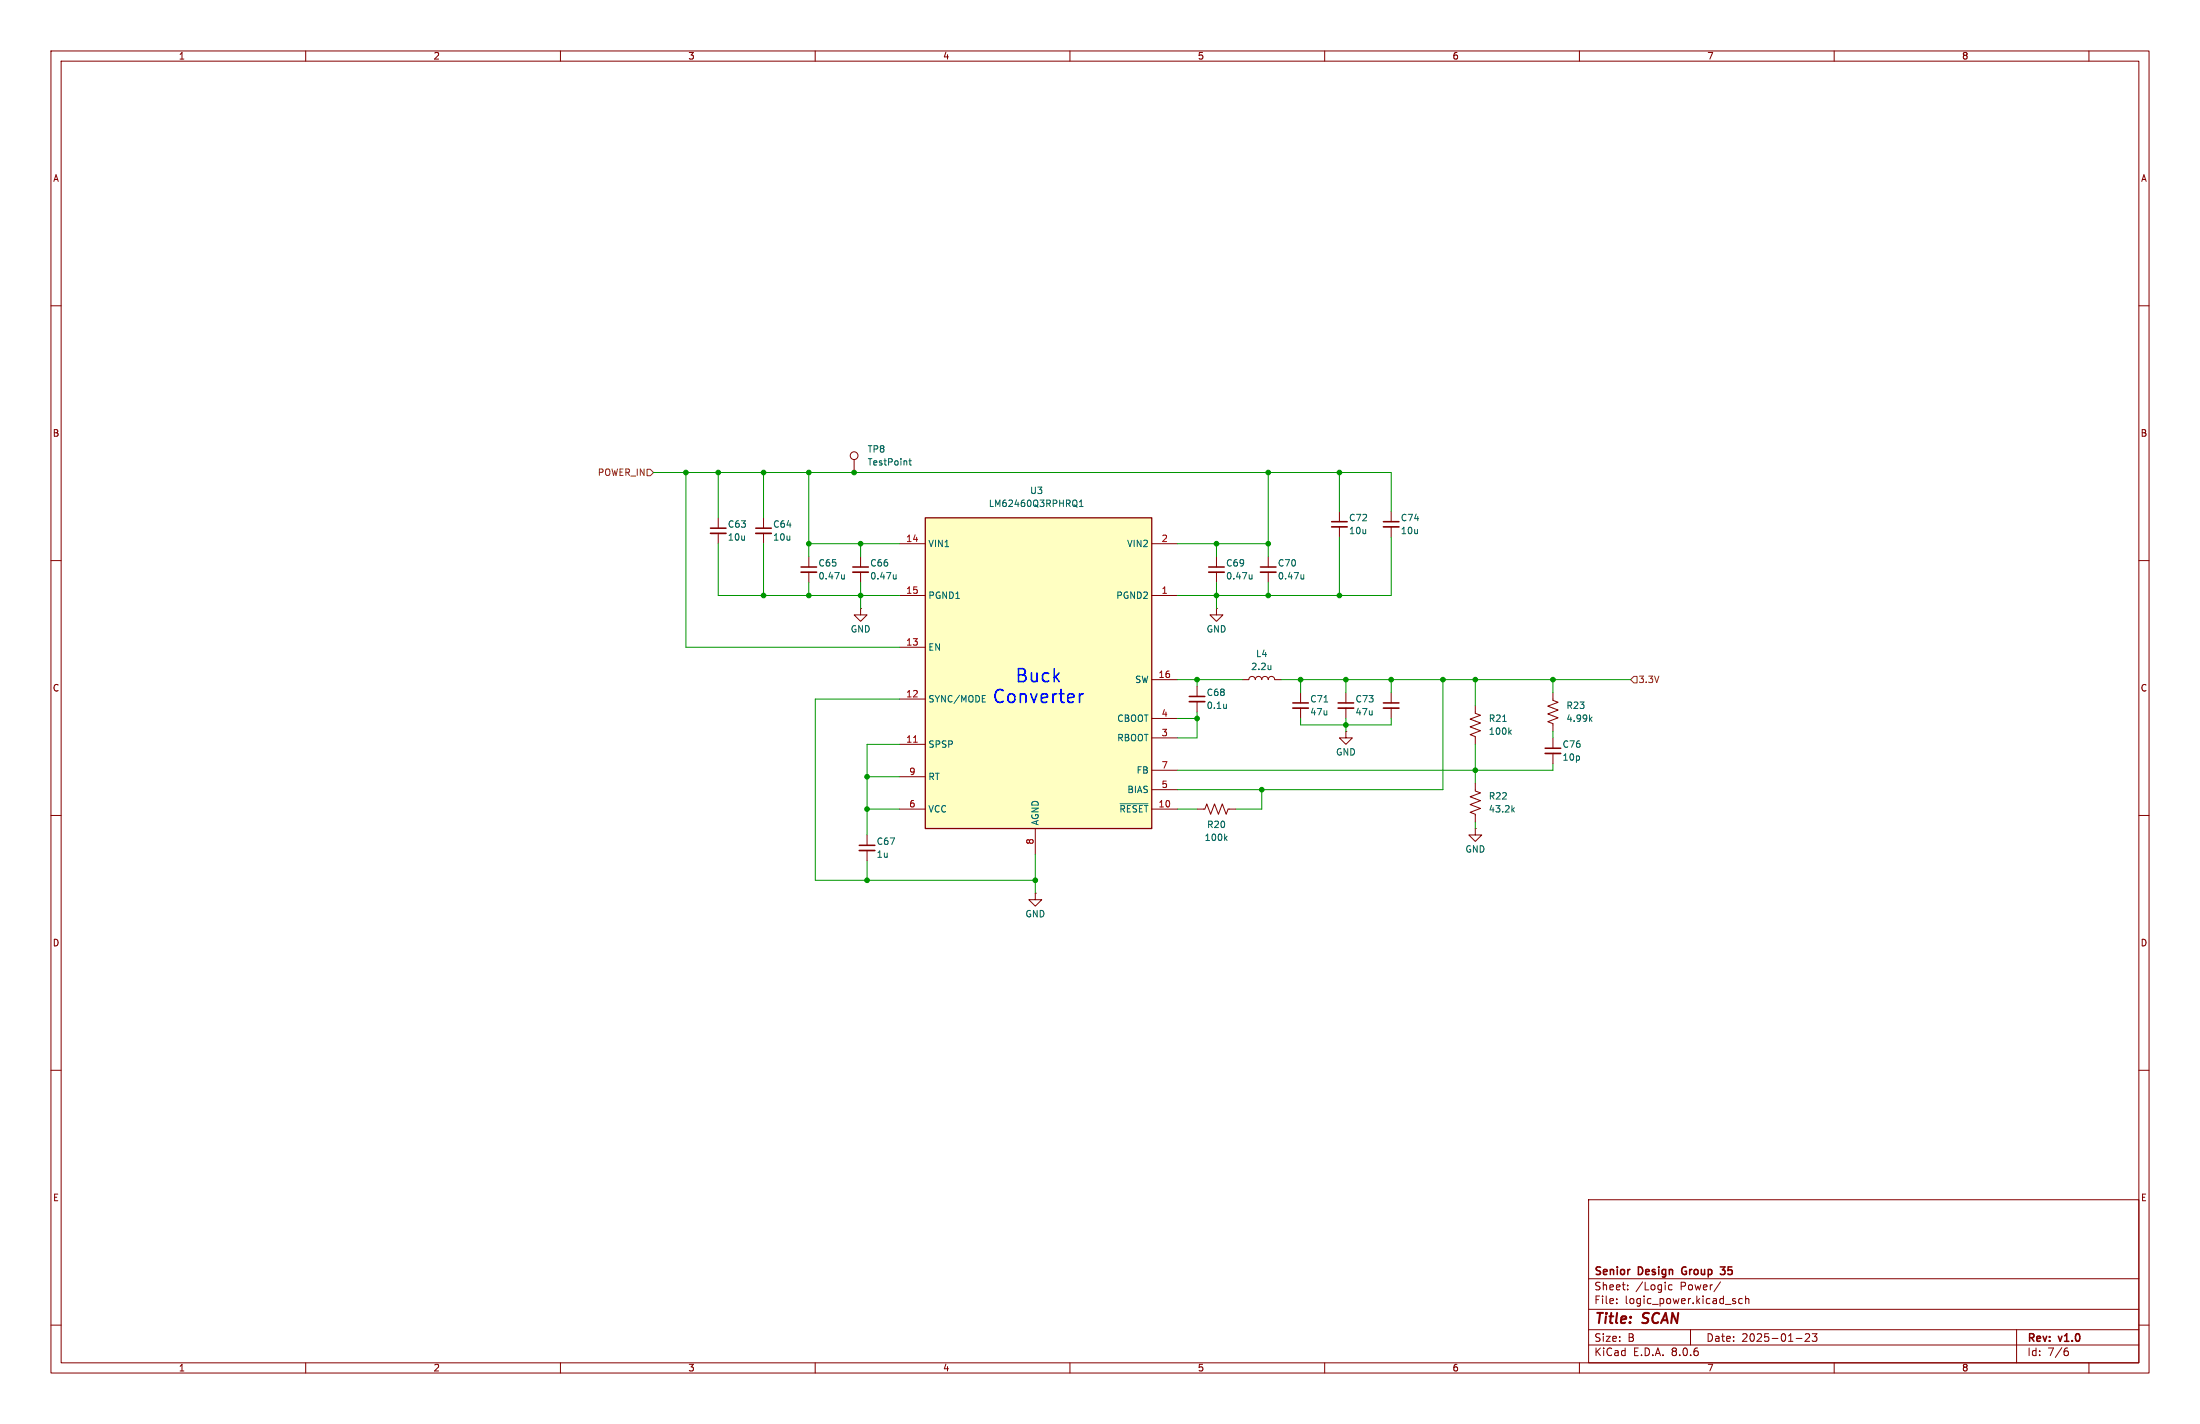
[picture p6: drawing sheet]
<svg xmlns="http://www.w3.org/2000/svg" width="432mm" height="279mm" viewBox="0 0 432 279" stroke-linecap="round" stroke-linejoin="round" font-family="sans-serif">
<g fill="none" stroke="#840000" stroke-width=".2">
<path d="M10 10h411.8v259.4h-411.8zM12 12h407.8v255.4h-407.8zM60 10v2M110 10v2M160 10v2M210 10v2M260 10v2M310 10v2M360 10v2M410 10v2M10 60h2M419.8 60h2"/>
<path d="M10 110h2M419.8 110h2M10 160h2M419.8 160h2M10 210h2M419.8 210h2M311.8 235.4h108v32h-108zM10 260h2M311.8 256.9h108M311.8 250.9h108M317.3 255.6v.2M317.3 254.9v.1"/>
<path d="M319.5 252.9v.2M319.5 252.2v.1M328.2 252.2l-.4-.1-.3 .3 .1 .6h.6M337.7 251.5l-1.3 1.9M340.5 255.3l.2 .2-.2 .3M340.5 254.8l.1 .1M342 254.9l-.5-.1-.2 .3 .1 .6h.6M342.6 254.9l.2-.1 .4 .1 .1 .9M342.6 254.3v1.5M419.8 260h2M60 267.4v2M110 267.4v2"/>
<path d="M160 267.4v2M210 267.4v2M260 267.4v2M310 267.4v2M311.8 263.9h108M311.8 260.9h108M331.8 260.9v3M352.5 262.6h1.2M354.3 261.8l.6-.1 .2 .1 .1 .3-.9 1.1h.9M355.7 261.7h.9l-.5 .6 .4 .1v.6l-.2 .2-.6-.2M360 267.4v2M395.8 260.9v6.5"/>
<path d="M405.4 265.1h.3l.3 .2-.1 .5-.5 .2M405.8 264.5l-.4 .1M410 267.4v2"/>
</g>
<path d="M330.2 248.8l-.1 .4 .1 .7M337.6 248.6h1l-.5 .5 .3 .1M337.7 250h.7" fill="none" stroke="#840000" stroke-width=".3"/>
<path d="M181.6 101.6h44.5v61h-44.5z" fill="#ffffc2"/>
<path d="M181.6 101.6h44.5v61h-44.5z" fill="none" stroke="#840000" stroke-width=".25"/>
<path d="M211.9 136.1v1.7M212.6 136.1a.65 .65 0 0 0-.7 .5" fill="none" stroke="#0007ff" stroke-width=".32"/>
<g fill="none" stroke="#840000" stroke-width=".2">
<path d="M167.6 90.2v2.5M141 101.6v2M141 104.6v2.1M149.9 101.6v2M149.9 104.6v2.1M158.7 109.2v2.1M158.7 112.3v2M168.9 119.4v1.3h-1.3l1.3 1.2 1.3-1.2h-1.3M168.9 119.4h.1M168.9 109.2v2.1M168.9 112.3v2M176.5 116.8h5.1"/>
<path d="M176.5 106.7h5.1M226.1 116.8h5M226.1 106.7h5M238.8 119.4v1.3h1.2l-1.2 1.2-1.3-1.2h1.3M238.8 119.4h.1M238.8 109.2v2.1M238.8 112.3v2M248.9 109.2v2.1M248.9 112.3v2M262.9 100.3v2.1M262.9 103.4v2M273 100.3v2.1"/>
<path d="M273 103.4v2M176.5 137.2h5.1M176.5 127h5.1M226.1 133.4h5M234.9 134.6v2.1M234.9 137.7v2M243.8 133.4l1.3-.1a.63 .63 0 0 1 .7-.6 .63 .63 0 0 1 .6 .7v-.1a.63 .63 0 0 1 .6-.6 .63 .63 0 0 1 .6 .7l.1-.1a.63 .63 0 0 1 .6-.6 .63 .63 0 0 1 .6 .7v-.1a.63 .63 0 0 1 .7-.6 .63 .63 0 0 1 .6 .7h1.3M255.3 135.9v2M255.3 138.9v2.1M264.2 135.9v2M264.2 138.9v2.1M273 135.9v2"/>
<path d="M273 138.9v2.1M289.6 138.4v1.6l1 .3-2.1 .8 2.1 .8-2.1 .7 2.1 .8-2.1 .7 1.1 .4v1.6M304.8 135.9v1.5l1 .4-2 .8 2 .7-2 .8 2 .7-2 .8 1 .4v1.5M176.5 158.8h5.1M176.5 146.1h5.1M176.5 152.4h5.1M226.1 158.8h5M226.1 144.8h5M226.1 141h5M226.1 154.9h5M226.1 151.1h5M234.9 158.8h1.6l.4-1.1 .7 2.1 .8-2.1 .7 2.1 .8-2.1 .8 2.1 .3-1h1.6"/>
<path d="M264.2 143.5v1.3h1.2l-1.2 1.3-1.3-1.3h1.3M264.2 143.5h.1M289.6 153.7v1.5l1 .4-2.1 .7 2.1 .8-2.1 .8 2.1 .7-2.1 .8 1.1 .4v1.5M304.8 144.8v2M304.8 147.8v2.1M170.2 163.8v2.1M170.2 166.9v2M203.2 175.3v1.2h-1.3l1.3 1.3 1.3-1.3h-1.3M203.2 175.3h.1M203.2 162.6v5M289.6 162.6v1.2h1.2l-1.2 1.3-1.3-1.3h1.3M289.6 162.6h.1"/>
<circle cx="167.6" cy="89.4" r=".76"/>
</g>
<g fill="none" stroke="#006464" stroke-width=".2">
<path d="M178.4 90.4h.5M178.6 90v1.1l.3 .2M211.3 99.4l.1 .1M211.3 98.3v.9M211.9 99.4h.7M211.9 98.5l.3-.4v1.3M165.7 113.5l-.3 .1M165.7 112.8v.8M175.9 113.5l-.4 .1M175.9 112.8v.8M245.7 112.8v.8M245.7 113.5l-.3 .1"/>
<path d="M255.9 113.5l-.4 .1M255.9 112.8v.8M192.8 137.7h.6M192.8 136.5h.6M240.7 138.2v.8M240.7 138.9h-.1M249.4 130.5v.9M249.4 131.3h.1M259.9 137.7h.7M219.8 157.7h5.5M294.9 141.5h.8M296.3 143.6l.3 .5"/>
<path d="M296.6 143.2l-.5 .5M296.9 158.8l.3 .5M297.2 158.5l-.5 .5M312.1 141.1l.4 .4M312.5 140.7l-.5 .5M240.5 164.4l.3 .5M240.8 164.1l-.4 .5"/>
</g>
<path d="M179.3 145.6h.7" fill="none" stroke="#a90000" stroke-width=".2"/>
<g fill="none" stroke="#840000" stroke-width=".33">
<path d="M139.4 104.6h3.1M148.3 104.6h3.1M157.2 112.3h3.1M167.4 112.3h3M237.2 112.3h3.1M247.4 112.3h3M261.4 103.4h3M271.5 103.4h3.1M233.4 137.7h3.1M253.7 138.9h3.1M262.6 138.9h3.1M271.5 138.9h3.1"/>
<path d="M303.3 147.8h3M168.7 166.9h3"/>
</g>
<g fill="none" stroke="#840000" stroke-width=".3">
<path d="M139.4 103.6h3.1M148.3 103.6h3.1M157.2 111.3h3.1M167.4 111.3h3M237.2 111.3h3.1M247.4 111.3h3M261.4 102.4h3M271.5 102.4h3.1M233.4 136.7h3.1M253.7 137.9h3.1M262.6 137.9h3.1M271.5 137.9h3.1"/>
<path d="M303.3 146.8h3M168.7 165.9h3"/>
</g>
<path d="M127 92.1h.6l.7 .6-.7 .6h-.6zM320.7 132.7h.6v1.3h-.6l-.7-.6z" fill="none" stroke="#725600" stroke-width=".2"/>
<g fill="none" stroke="#009600" stroke-width=".2">
<path d="M128.3 92.7h144.7v7.6M134.6 92.7v34.3h41.9M141 92.7v8.9M149.9 92.7v8.9M158.7 92.7v16.5M248.9 92.7v16.5M262.9 92.7v7.6M141 106.7v10.1h35.5M149.9 106.7v10.1M158.7 106.7h17.8M158.7 114.3v2.5M168.9 106.7v2.5"/>
<path d="M168.9 114.3v5.1M231.1 106.7h17.8M238.8 106.7v2.5M238.8 114.3v5.1M248.9 114.3v2.5M262.9 105.4v11.4M273 105.4v11.4h-41.9M176.5 137.2h-16.5v35.5h43.2M231.1 133.4h12.7M234.9 133.4v1.2M234.9 139.7v5.1h-3.8M251.5 133.4h68.5"/>
<path d="M255.3 133.4v2.5M264.2 133.4v2.5M273 133.4v2.5M283.2 133.4v21.5h-52.1M289.6 133.4v5M304.8 133.4v2.5M170.2 158.8h6.3M170.2 152.4h6.3M176.5 146.1h-6.3v17.7M231.1 158.8h3.8M231.1 141h3.8M247.6 154.9v3.9h-5"/>
<path d="M255.3 141v1.2h17.7v-1.2M264.2 141v2.5M289.6 146.1v7.6M304.8 149.9v1.2h-73.7M304.8 143.5v1.3M170.2 168.9v3.8M203.2 167.6v7.7M289.6 161.3v1.3"/>
</g>
<g fill="#009600" stroke="#009600" stroke-width=".2">
<circle cx="170.2" cy="172.7" r=".46"/>
<circle cx="170.2" cy="158.8" r=".46"/>
<circle cx="203.2" cy="172.7" r=".46"/>
<circle cx="167.6" cy="92.7" r=".46"/>
<circle cx="168.9" cy="106.7" r=".46"/>
<circle cx="170.2" cy="152.4" r=".46"/>
<circle cx="248.9" cy="92.7" r=".46"/>
<circle cx="248.9" cy="106.7" r=".46"/>
<circle cx="234.9" cy="133.4" r=".46"/>
<circle cx="262.9" cy="116.8" r=".46"/>
<circle cx="255.3" cy="133.4" r=".46"/>
<circle cx="238.8" cy="106.7" r=".46"/>
<circle cx="262.9" cy="92.7" r=".46"/>
<circle cx="248.9" cy="116.8" r=".46"/>
<circle cx="238.8" cy="116.8" r=".46"/>
<circle cx="264.2" cy="133.4" r=".46"/>
<circle cx="264.2" cy="142.2" r=".46"/>
<circle cx="247.6" cy="154.9" r=".46"/>
<circle cx="234.9" cy="141" r=".46"/>
<circle cx="273" cy="133.4" r=".46"/>
<circle cx="149.9" cy="116.8" r=".46"/>
<circle cx="168.9" cy="116.8" r=".46"/>
<circle cx="158.7" cy="116.8" r=".46"/>
<circle cx="158.7" cy="106.7" r=".46"/>
<circle cx="141" cy="92.7" r=".46"/>
<circle cx="149.9" cy="92.7" r=".46"/>
<circle cx="134.6" cy="92.7" r=".46"/>
<circle cx="158.7" cy="92.7" r=".46"/>
<circle cx="283.2" cy="133.4" r=".46"/>
<circle cx="289.6" cy="133.4" r=".46"/>
<circle cx="304.8" cy="133.4" r=".46"/>
<circle cx="289.6" cy="151.1" r=".46"/>
</g>
<g font-size="3.5" fill="#0007ff">
<text x="199.1" y="134.3">Buck</text>
<text x="194.6" y="138.4">Converter</text>
</g>
<g font-size="2.8" fill="#840000">
<text x="312.8" y="260.3">Title:</text>
<text x="322.5" y="260.3">SCAN</text>
</g>
<g font-size="2.1" fill="#840000">
<text x="312.8" y="250.6">Senior</text>
<text x="321.6" y="250.6">Design</text>
<text x="330.8" y="250.6">Group</text>
<text x="339" y="250.6">35</text>
<text x="312.8" y="256.1">File:</text>
<text x="312.8" y="253.4">Sheet:</text>
<text x="318.9" y="256.1">logic_power.kicad_sch</text>
<text x="321" y="253.4">/Logic</text>
<text x="329.8" y="253.4">Power/</text>
<text x="312.8" y="263.5">Size:</text>
<text x="319.5" y="263.5">B</text>
<text x="334.8" y="263.5">Date:</text>
<text x="341.8" y="263.5">2025-01-23</text>
<text x="397.8" y="263.7">Rev:</text>
<text x="404.2" y="263.7">v1.0</text>
<text x="312.8" y="266.3">KiCad</text>
<text x="320.5" y="266.3">E.D.A.</text>
<text x="328.1" y="266.3">8.0.6</text>
<text x="397.8" y="266.3">Id:</text>
<text x="401.9" y="266.3">7/6</text>
</g>
<g font-size="1.8" fill="#840000">
<text x="35" y="11.9">1</text>
<text x="85" y="11.9">2</text>
<text x="135" y="11.9">3</text>
<text x="185" y="11.9">4</text>
<text x="235" y="11.9">5</text>
<text x="285" y="11.9">6</text>
<text x="335" y="11.9">7</text>
<text x="385" y="11.9">8</text>
<text x="10.3" y="35.9">A</text>
<text x="420.1" y="35.9">A</text>
<text x="10.3" y="85.9">B</text>
<text x="420.1" y="85.9">B</text>
<text x="10.3" y="135.9">C</text>
<text x="420.1" y="135.9">C</text>
<text x="10.3" y="185.9">D</text>
<text x="420.1" y="185.9">D</text>
<text x="10.3" y="235.9">E</text>
<text x="420.1" y="235.9">E</text>
<text x="35" y="269.3">1</text>
<text x="85" y="269.3">2</text>
<text x="135" y="269.3">3</text>
<text x="185" y="269.3">4</text>
<text x="235" y="269.3">5</text>
<text x="285" y="269.3">6</text>
<text x="335" y="269.3">7</text>
<text x="385" y="269.3">8</text>
</g>
<g font-size="1.8" fill="#006464">
<text x="170.2" y="89">TP8</text>
<text x="170.2" y="91.5">TestPoint</text>
<text x="194" y="99.7">LM62460Q3RPHRQ1</text>
<text x="202.1" y="97.1">U3</text>
<text x="142.8" y="103.7">C63</text>
<text x="142.8" y="106.3">10u</text>
<text x="151.6" y="103.7">C64</text>
<text x="151.6" y="106.3">10u</text>
<text x="182.1" y="107.5">VIN1</text>
<text x="221.1" y="107.5">VIN2</text>
<text x="264.7" y="102.5">C72</text>
<text x="264.7" y="105">10u</text>
<text x="274.8" y="102.5">C74</text>
<text x="274.8" y="105">10u</text>
<text x="160.5" y="113.9">0.47u</text>
<text x="160.5" y="111.4">C65</text>
<text x="170.7" y="113.9">0.47u</text>
<text x="170.7" y="111.4">C66</text>
<text x="240.5" y="113.9">0.47u</text>
<text x="240.5" y="111.4">C69</text>
<text x="250.7" y="113.9">0.47u</text>
<text x="250.7" y="111.4">C70</text>
<text x="182.1" y="117.7">PGND1</text>
<text x="219" y="117.7">PGND2</text>
<text x="166.9" y="124.3">GND</text>
<text x="236.7" y="124.3">GND</text>
<text x="182.1" y="127.9">EN</text>
<text x="245.5" y="131.7">2.2u</text>
<text x="246.4" y="129.1">L4</text>
<text x="222.7" y="134.2">SW</text>
<text x="236.7" y="136.8">C68</text>
<text x="182.1" y="138">SYNC/MODE</text>
<text x="219.2" y="141.8">CBOOT</text>
<text x="236.7" y="139.3">0.1u</text>
<text x="257.1" y="138">C71</text>
<text x="257.1" y="140.6">47u</text>
<text x="265.9" y="138">C73</text>
<text x="265.9" y="140.6">47u</text>
<text x="292.1" y="141.8">R21</text>
<text x="307.4" y="139.3">R23</text>
<text x="307.4" y="141.8">4.99k</text>
<text x="182.1" y="146.9">SPSP</text>
<text x="219.2" y="145.6">RBOOT</text>
<text x="262.1" y="148.4">GND</text>
<text x="292.1" y="144.4">100k</text>
<text x="306.6" y="146.9">C76</text>
<text x="306.6" y="149.5">10p</text>
<text x="182.1" y="153.3">RT</text>
<text x="221.2" y="155.8">BIAS</text>
<text x="223" y="152">FB</text>
<text x="182.1" y="159.6">VCC</text>
<text x="219.6" y="159.6">~{RESET}</text>
<text x="292.1" y="157.1">R22</text>
<text x="292.1" y="159.6">43.2k</text>
<text x="172" y="166">C67</text>
<text x="204.1" y="162.1" transform="rotate(-90 204.1 162.1)">AGND</text>
<text x="236.3" y="165.2">100k</text>
<text x="236.8" y="162.7">R20</text>
<text x="287.5" y="167.5">GND</text>
<text x="172" y="168.5">1u</text>
<text x="201.2" y="180.2">GND</text>
</g>
<g font-size="1.8" fill="#725600">
<text x="117.2" y="93.6">POWER_IN</text>
<text x="321.5" y="134.2">3.3V</text>
</g>
<g font-size="1.8" fill="#a90000">
<text x="177.8" y="106.4">14</text>
<text x="227.9" y="106.4">2</text>
<text x="177.8" y="116.6">15</text>
<text x="227.9" y="116.6">1</text>
<text x="177.8" y="126.7">13</text>
<text x="177.8" y="136.9">12</text>
<text x="227.3" y="133.1">16</text>
<text x="227.9" y="140.7">4</text>
<text x="177.8" y="145.8">11</text>
<text x="227.9" y="144.5">3</text>
<text x="178.4" y="152.1">9</text>
<text x="227.9" y="154.7">5</text>
<text x="227.9" y="150.9">7</text>
<text x="178.4" y="158.5">6</text>
<text x="227.3" y="158.5">10</text>
<text x="202.9" y="165.8" transform="rotate(-90 202.9 165.8)">8</text>
</g>
</svg>
